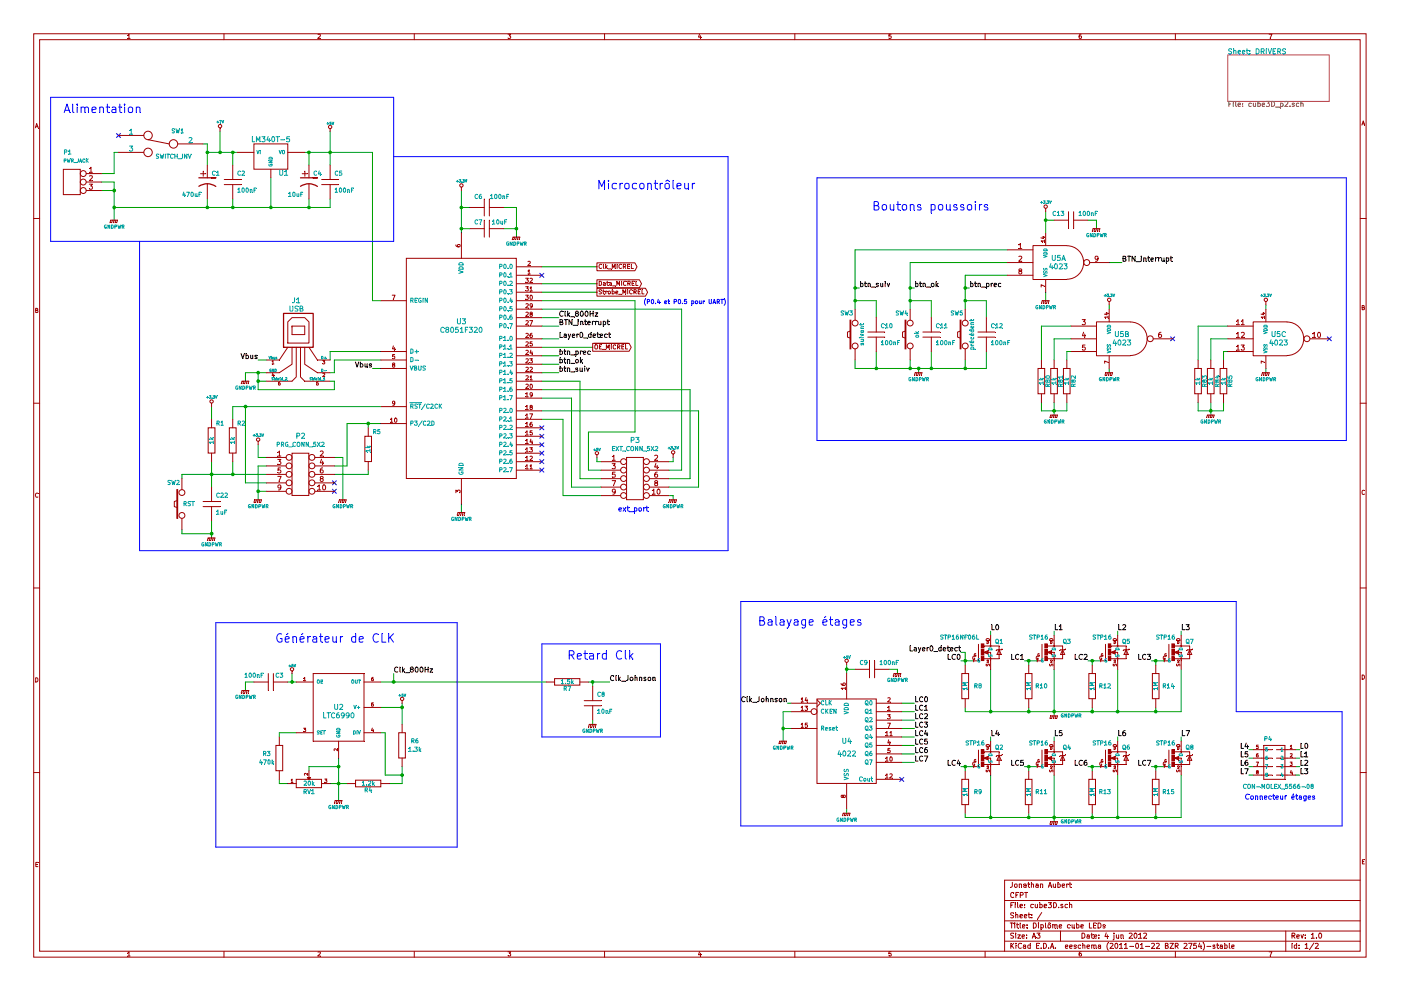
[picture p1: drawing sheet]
EESchema Schematic File Version 2  date 04.06.2012 11:26:17
LIBS:power
LIBS:device
LIBS:transistors
LIBS:conn
LIBS:linear
LIBS:regul
LIBS:74xx
LIBS:cmos4000
LIBS:adc-dac
LIBS:memory
LIBS:xilinx
LIBS:special
LIBS:microcontrollers
LIBS:dsp
LIBS:microchip
LIBS:analog_switches
LIBS:motorola
LIBS:texas
LIBS:intel
LIBS:audio
LIBS:interface
LIBS:digital-audio
LIBS:philips
LIBS:display
LIBS:cypress
LIBS:siliconi
LIBS:opto
LIBS:atmel
LIBS:contrib
LIBS:valves
LIBS:diplome
LIBS:transistor-power
LIBS:cube3D-cache
EELAYER 25  0
EELAYER END
$Descr A3 16535 11700
Sheet 1 2
Title "Diplôme cube LEDs"
Date "4 jun 2012"
Rev "1.0"
Comp "CFPT"
Comment1 "Jonathan Aubert"
Comment2 ""
Comment3 ""
Comment4 ""
$EndDescr
Wire Wire Line
	2450 1700 2400 1700
Connection ~ 2750 1800
Wire Wire Line
	2450 1950 2450 1700
Wire Wire Line
	15300 8950 15350 8950
Wire Wire Line
	15350 9150 15300 9150
Wire Wire Line
	14750 9050 14800 9050
Wire Wire Line
	14800 8850 14750 8850
Connection ~ 2500 6300
Wire Wire Line
	2500 6150 2500 6350
Wire Wire Line
	2150 5600 2150 5650
Wire Wire Line
	3150 5600 2150 5600
Wire Wire Line
	7100 5850 6650 5850
Wire Wire Line
	6650 5850 6650 4950
Wire Wire Line
	6650 4950 6400 4950
Wire Wire Line
	7100 5750 6750 5750
Wire Wire Line
	6750 5750 6750 4700
Wire Wire Line
	6750 4700 6400 4700
Wire Wire Line
	7100 5650 6850 5650
Wire Wire Line
	6850 5650 6850 4500
Wire Wire Line
	6850 4500 6400 4500
Wire Wire Line
	7100 5550 6950 5550
Wire Wire Line
	6950 5550 6950 5100
Wire Wire Line
	6950 5100 7500 5100
Wire Wire Line
	7500 5100 7500 3550
Wire Wire Line
	7500 3550 6400 3550
Wire Wire Line
	7950 5400 7950 5450
Wire Wire Line
	7950 5450 7900 5450
Wire Wire Line
	2600 1550 2600 1800
Wire Notes Line
	4650 1150 4650 2850
Connection ~ 3650 1800
Wire Wire Line
	3600 1800 4400 1800
Connection ~ 3900 1800
Wire Wire Line
	4400 1800 4400 3550
Wire Notes Line
	15900 5200 9650 5200
Wire Notes Line
	15900 5200 15900 2100
Wire Notes Line
	15900 2100 9650 2100
Connection ~ 2450 2450
Wire Wire Line
	2450 2450 2450 2350
Connection ~ 3200 2450
Wire Wire Line
	3200 2450 3200 2100
Wire Wire Line
	14950 3650 14950 3600
Connection ~ 14300 4850
Wire Wire Line
	14150 4850 14150 4750
Wire Wire Line
	12600 4850 12600 4750
Wire Wire Line
	12600 4850 12300 4850
Wire Wire Line
	12450 4900 12450 4750
Wire Wire Line
	14500 4000 14300 4000
Wire Wire Line
	14300 4000 14300 4250
Wire Wire Line
	12650 3850 12300 3850
Wire Wire Line
	12300 3850 12300 4250
Wire Wire Line
	12600 4250 12600 4150
Wire Wire Line
	12600 4150 12650 4150
Wire Wire Line
	13100 3650 13100 3600
Wire Wire Line
	1200 2250 1350 2250
Wire Wire Line
	1200 2050 1350 2050
Wire Notes Line
	6400 7600 6400 8700
Wire Notes Line
	6400 7600 7800 7600
Wire Notes Line
	7800 7600 7800 8700
Connection ~ 4650 8050
Wire Wire Line
	6450 8050 4500 8050
Wire Notes Line
	8600 1850 8600 6500
Connection ~ 12350 2600
Wire Wire Line
	12450 2600 12350 2600
Wire Wire Line
	12350 3450 12350 3550
Wire Wire Line
	13100 3100 13250 3100
Connection ~ 11400 3400
Wire Wire Line
	11400 3250 11900 3250
Wire Wire Line
	11400 3650 11400 3250
Connection ~ 10100 3400
Wire Wire Line
	10100 3650 10100 2950
Wire Wire Line
	10100 2950 11900 2950
Wire Wire Line
	6400 4300 6600 4300
Connection ~ 10100 3550
Wire Wire Line
	10150 3400 10100 3400
Connection ~ 11400 3550
Wire Wire Line
	11400 3400 11450 3400
Wire Wire Line
	7050 3350 6400 3350
Wire Wire Line
	7000 4100 6400 4100
Wire Wire Line
	11000 3750 11000 3550
Wire Wire Line
	11000 3550 10750 3550
Connection ~ 10850 4350
Wire Wire Line
	10850 4350 10850 4400
Connection ~ 10750 4350
Wire Wire Line
	10750 4350 10750 4250
Connection ~ 11400 4350
Wire Wire Line
	11400 4350 11400 4250
Wire Wire Line
	6600 3750 6400 3750
Wire Wire Line
	13200 8750 13200 8700
Wire Wire Line
	11700 8750 11700 8700
Wire Wire Line
	13950 7450 13950 7500
Wire Wire Line
	12450 7450 12450 7500
Wire Wire Line
	11400 7850 11400 7700
Wire Wire Line
	11400 7700 11350 7700
Wire Notes Line
	15850 9750 8750 9750
Wire Notes Line
	15850 9750 15850 8400
Wire Notes Line
	15850 8400 14600 8400
Wire Notes Line
	8750 9750 8750 7100
Wire Notes Line
	8750 7100 14600 7100
Wire Notes Line
	7800 8700 6400 8700
Wire Wire Line
	7000 8500 7000 8550
Connection ~ 4750 9150
Wire Wire Line
	4550 9150 4750 9150
Wire Wire Line
	4550 9150 4550 8650
Wire Wire Line
	4550 8650 4500 8650
Wire Wire Line
	3000 8050 2900 8050
Wire Wire Line
	2900 8050 2900 8150
Connection ~ 4750 8350
Wire Wire Line
	4750 8550 4750 8300
Wire Wire Line
	4500 8350 4750 8350
Wire Wire Line
	4100 9250 3900 9250
Wire Wire Line
	3400 9250 3300 9250
Wire Wire Line
	3300 9250 3300 9200
Wire Wire Line
	4000 8950 4000 9450
Connection ~ 12900 7800
Wire Wire Line
	13000 7800 12850 7800
Connection ~ 11400 7800
Wire Wire Line
	11500 7800 11350 7800
Connection ~ 12150 9050
Wire Wire Line
	12250 9050 12100 9050
Connection ~ 13650 9050
Wire Wire Line
	13750 9050 13600 9050
Connection ~ 13200 8400
Wire Wire Line
	13200 8400 13200 7900
Wire Wire Line
	12900 7850 12900 7800
Connection ~ 12450 8400
Wire Wire Line
	11400 8400 13950 8400
Connection ~ 11700 8400
Wire Wire Line
	12150 8400 12150 8350
Wire Wire Line
	10650 9000 10800 9000
Wire Wire Line
	10650 8800 10800 8800
Wire Wire Line
	10650 8600 10800 8600
Wire Wire Line
	10800 8400 10650 8400
Connection ~ 9250 8600
Wire Wire Line
	9350 8600 9250 8600
Wire Wire Line
	10600 7950 10600 7900
Wire Wire Line
	10600 7900 10500 7900
Wire Wire Line
	10000 9600 10000 9550
Wire Wire Line
	3050 5250 3050 5400
Wire Wire Line
	3900 1950 3900 1550
Wire Wire Line
	3650 1800 3650 1950
Wire Wire Line
	3900 2450 3900 2350
Connection ~ 3050 4500
Wire Wire Line
	3050 4600 3050 4400
Wire Wire Line
	3050 4600 3950 4600
Wire Wire Line
	3950 4600 3950 4500
Wire Wire Line
	3950 4500 3900 4500
Wire Wire Line
	4400 4350 4500 4350
Wire Wire Line
	2900 4400 2900 4500
Wire Wire Line
	3150 4400 2900 4400
Wire Wire Line
	4500 4150 3900 4150
Wire Wire Line
	3900 4150 3900 4250
Connection ~ 2900 4800
Wire Wire Line
	2900 5700 2900 4800
Wire Wire Line
	2750 5450 2750 5600
Wire Wire Line
	4050 5900 4050 5400
Wire Wire Line
	4050 5400 3950 5400
Wire Wire Line
	4350 5550 4350 5600
Connection ~ 4350 5000
Wire Wire Line
	4350 5050 4350 5000
Connection ~ 3050 5800
Wire Wire Line
	3050 5500 3150 5500
Wire Wire Line
	3050 5900 3050 5500
Wire Wire Line
	3150 5800 3050 5800
Connection ~ 5450 2450
Wire Wire Line
	5550 2450 5450 2450
Wire Wire Line
	5450 5950 5450 6050
Wire Wire Line
	5450 2700 5550 2700
Connection ~ 5450 2700
Wire Wire Line
	5950 2700 6100 2700
Wire Wire Line
	6100 2450 5950 2450
Wire Wire Line
	6100 2800 6100 2450
Connection ~ 6100 2700
Wire Wire Line
	4500 5000 4100 5000
Wire Wire Line
	3950 5500 4100 5500
Wire Wire Line
	4350 5600 3950 5600
Wire Wire Line
	4100 5500 4100 5000
Wire Wire Line
	3050 5400 3150 5400
Wire Wire Line
	2900 5700 3150 5700
Wire Wire Line
	2750 4800 2750 4950
Wire Wire Line
	4500 4800 2750 4800
Connection ~ 2750 5600
Wire Wire Line
	5450 2250 5450 2750
Wire Wire Line
	4500 4250 3950 4250
Wire Wire Line
	3950 4250 3950 4400
Wire Wire Line
	3950 4400 3900 4400
Wire Wire Line
	3050 4250 3150 4250
Wire Wire Line
	3150 4500 3050 4500
Connection ~ 3050 4400
Wire Wire Line
	2500 4800 2500 4950
Wire Wire Line
	3650 2350 3650 2450
Wire Wire Line
	10000 7950 10000 7850
Wire Wire Line
	10100 7900 10000 7900
Connection ~ 10000 7900
Wire Wire Line
	9250 8750 9250 8400
Wire Wire Line
	9250 8400 9350 8400
Wire Wire Line
	11400 8400 11400 8350
Wire Wire Line
	11700 8400 11700 7900
Wire Wire Line
	10650 8300 10800 8300
Wire Wire Line
	10650 8500 10800 8500
Wire Wire Line
	10650 8700 10800 8700
Wire Wire Line
	10650 8900 10800 8900
Wire Wire Line
	12150 7850 12150 7800
Connection ~ 12150 8400
Connection ~ 13650 8400
Wire Wire Line
	13950 8400 13950 7900
Wire Wire Line
	13650 7850 13650 7800
Wire Wire Line
	13650 8350 13650 8400
Wire Wire Line
	12900 8400 12900 8350
Connection ~ 12900 8400
Wire Wire Line
	12450 9150 12450 9700
Connection ~ 12900 9650
Wire Wire Line
	12900 9650 12900 9600
Wire Wire Line
	13650 9650 13650 9600
Wire Wire Line
	13650 9100 13650 9050
Wire Wire Line
	13950 9650 13950 9150
Connection ~ 13650 9650
Connection ~ 12150 9650
Wire Wire Line
	12150 9100 12150 9050
Wire Wire Line
	11700 9150 11700 9650
Wire Wire Line
	11400 9650 11400 9600
Wire Wire Line
	11400 9100 11400 9050
Wire Wire Line
	12150 9650 12150 9600
Connection ~ 11700 9650
Wire Wire Line
	13950 9650 11400 9650
Connection ~ 12450 9650
Wire Wire Line
	12900 9100 12900 9050
Wire Wire Line
	13200 9650 13200 9150
Connection ~ 13200 9650
Wire Wire Line
	13000 9050 12850 9050
Connection ~ 12900 9050
Wire Wire Line
	11500 9050 11350 9050
Connection ~ 11400 9050
Wire Wire Line
	12250 7800 12100 7800
Connection ~ 12150 7800
Wire Wire Line
	13750 7800 13600 7800
Connection ~ 13650 7800
Wire Wire Line
	3500 8650 3300 8650
Wire Wire Line
	3300 8650 3300 8700
Connection ~ 4000 9250
Wire Wire Line
	4750 9250 4600 9250
Wire Wire Line
	4750 9050 4750 9250
Wire Wire Line
	3450 7950 3450 8050
Wire Wire Line
	3500 8050 3400 8050
Connection ~ 3450 8050
Wire Wire Line
	3650 9100 3650 9050
Wire Wire Line
	3650 9050 4000 9050
Connection ~ 4000 9050
Wire Wire Line
	4650 7950 4650 8050
Wire Wire Line
	7000 8100 7000 8050
Wire Wire Line
	6950 8050 7200 8050
Connection ~ 7000 8050
Wire Wire Line
	9300 8300 9350 8300
Wire Notes Line
	14600 7100 14600 8400
Wire Wire Line
	11700 7500 11700 7450
Wire Wire Line
	13200 7450 13200 7500
Wire Wire Line
	12450 7900 12450 8450
Wire Wire Line
	12450 8750 12450 8700
Wire Wire Line
	13950 8750 13950 8700
Wire Wire Line
	6600 3850 6400 3850
Wire Wire Line
	6600 4000 6400 4000
Wire Wire Line
	10100 4350 10100 4250
Wire Wire Line
	10100 4350 11650 4350
Wire Wire Line
	11650 4350 11650 4150
Wire Wire Line
	11000 4350 11000 4150
Connection ~ 11000 4350
Wire Wire Line
	10350 4350 10350 4150
Connection ~ 10350 4350
Wire Wire Line
	10350 3750 10350 3550
Wire Wire Line
	10350 3550 10100 3550
Wire Wire Line
	11400 3550 11650 3550
Wire Wire Line
	11650 3550 11650 3750
Wire Wire Line
	7050 3450 6400 3450
Wire Wire Line
	6400 3150 7050 3150
Wire Wire Line
	10750 3400 10800 3400
Connection ~ 10750 3550
Wire Wire Line
	6600 4200 6400 4200
Wire Wire Line
	6600 4400 6400 4400
Wire Wire Line
	10750 3650 10750 3100
Wire Wire Line
	10750 3100 11900 3100
Connection ~ 10750 3400
Wire Wire Line
	12350 2750 12350 2500
Wire Wire Line
	12950 2700 12950 2600
Wire Wire Line
	12950 2600 12850 2600
Wire Notes Line
	8600 1850 4650 1850
Wire Notes Line
	2550 7350 5400 7350
Wire Notes Line
	2550 7350 2550 10000
Wire Notes Line
	2550 10000 5400 10000
Wire Notes Line
	5400 10000 5400 7350
Wire Wire Line
	4400 3550 4500 3550
Wire Wire Line
	1350 2150 1200 2150
Wire Wire Line
	1350 2600 1350 2150
Connection ~ 1350 2250
Wire Wire Line
	13100 4350 13100 4400
Wire Wire Line
	14950 4350 14950 4400
Wire Wire Line
	12450 4250 12450 4000
Wire Wire Line
	12450 4000 12650 4000
Wire Wire Line
	14450 4250 14450 4150
Wire Wire Line
	14450 4150 14500 4150
Wire Wire Line
	14150 4250 14150 3850
Wire Wire Line
	14150 3850 14500 3850
Wire Wire Line
	12300 4850 12300 4750
Connection ~ 12450 4850
Wire Wire Line
	14300 4750 14300 4900
Wire Wire Line
	14450 4850 14450 4750
Wire Wire Line
	14150 4850 14450 4850
Wire Wire Line
	2750 1800 2750 1950
Connection ~ 3650 2450
Wire Wire Line
	1350 2450 3900 2450
Connection ~ 1350 2450
Wire Wire Line
	2750 2450 2750 2350
Connection ~ 2750 2450
Wire Notes Line
	9650 2100 9650 5200
Wire Notes Line
	4650 1150 600  1150
Wire Notes Line
	4650 2850 600  2850
Wire Notes Line
	600  2850 600  1150
Wire Wire Line
	7100 5450 7050 5450
Wire Wire Line
	7050 5450 7050 5400
Wire Wire Line
	7900 5850 7950 5850
Wire Wire Line
	7950 5850 7950 5900
Wire Wire Line
	6400 3650 8050 3650
Wire Wire Line
	8050 3650 8050 5550
Wire Wire Line
	8050 5550 7900 5550
Wire Wire Line
	6400 4600 8150 4600
Wire Wire Line
	8150 4600 8150 5650
Wire Wire Line
	8150 5650 7900 5650
Wire Wire Line
	6400 4850 8250 4850
Wire Wire Line
	8250 4850 8250 5750
Wire Wire Line
	8250 5750 7900 5750
Wire Wire Line
	2500 5450 2500 5750
Connection ~ 2500 5600
Wire Wire Line
	2150 6250 2150 6300
Wire Wire Line
	2150 6300 2500 6300
Wire Notes Line
	8600 6500 1650 6500
Wire Notes Line
	1650 6500 1650 2850
Wire Wire Line
	14750 8950 14800 8950
Wire Wire Line
	14800 9150 14750 9150
Wire Wire Line
	15300 9050 15350 9050
Wire Wire Line
	15300 8850 15350 8850
Wire Wire Line
	2450 1800 2800 1800
Connection ~ 2450 1800
Connection ~ 2600 1800
Wire Wire Line
	1350 2050 1350 1800
Wire Wire Line
	1350 1800 1400 1800
NoConn ~ 1400 1600
$Comp
L CON-MOLEX_5566-08 P4
U 1 1
P 15000 8950
F 0 "P4" H 14925 9150 50  0000 L BNN
F 1 "CON-MOLEX_5566-08" H 14675 8588 50  0000 L BNN
	1    15000 8950
	1    0    0    -1  
$EndComp
$Comp
L SW_PUSH SW2
U 1 1
P 2150 5950
F 0 "SW2" V 2400 6050 50  0000 C CNN
F 1 "RST" V 2150 5870 50  0000 C CNN
	1    2150 5950
	0    -1   -1   0   
$EndComp
$Comp
L GNDPWR #PWR01
U 1 1
P 2500 6350
F 0 "#PWR01" H 2500 6400 40  0001 C CNN
F 1 "GNDPWR" H 2500 6270 40  0000 C CNN
	1    2500 6350
	1    0    0    -1  
$EndComp
$Comp
L C C22
U 1 1
P 2500 5950
F 0 "C22" H 2550 6050 50  0000 L CNN
F 1 "1uF" H 2550 5850 50  0000 L CNN
	1    2500 5950
	1    0    0    -1  
$EndComp
NoConn ~ 6400 5150
NoConn ~ 6400 5050
Text Notes 7300 6050 0    60   ~ 0
ext_port
$Comp
L C8051F320 U3
U 1 1
P 5450 3800
F 0 "U3" H 5450 3800 60  0000 C CNN
F 1 "C8051F320" H 5450 3700 60  0000 C CNN
	1    5450 3800
	1    0    0    -1  
$EndComp
$Comp
L GNDPWR #PWR02
U 1 1
P 7950 5900
F 0 "#PWR02" H 7950 5950 40  0001 C CNN
F 1 "GNDPWR" H 7950 5820 40  0000 C CNN
	1    7950 5900
	1    0    0    -1  
$EndComp
$Comp
L +3.3V #PWR03
U 1 1
P 7950 5400
F 0 "#PWR03" H 7950 5360 30  0001 C CNN
F 1 "+3.3V" H 7950 5510 30  0000 C CNN
	1    7950 5400
	1    0    0    -1  
$EndComp
$Comp
L +5V #PWR04
U 1 1
P 7050 5400
F 0 "#PWR04" H 7050 5490 20  0001 C CNN
F 1 "+5V" H 7050 5490 30  0000 C CNN
	1    7050 5400
	1    0    0    -1  
$EndComp
$Comp
L CONN_5X2 P3
U 1 1
P 7500 5650
F 0 "P3" H 7500 6100 60  0000 C CNN
F 1 "EXT_CONN_5X2" H 7500 6000 50  0000 C CNN
	1    7500 5650
	1    0    0    -1  
$EndComp
$Comp
L CP1 C4
U 1 1
P 3650 2150
F 0 "C4" H 3700 2250 50  0000 L CNN
F 1 "10uF" H 3400 2000 50  0000 L CNN
	1    3650 2150
	1    0    0    -1  
$EndComp
$Comp
L CP1 C1
U 1 1
P 2450 2150
F 0 "C1" H 2500 2250 50  0000 L CNN
F 1 "470uF" H 2150 2000 50  0000 L CNN
	1    2450 2150
	1    0    0    -1  
$EndComp
$Comp
L SWITCH_INV SW1
U 1 1
P 1900 1700
F 0 "SW1" H 1700 1850 50  0000 C CNN
F 1 "SWITCH_INV" H 1750 1550 50  0000 C CNN
	1    1900 1700
	-1   0    0    -1  
$EndComp
$Comp
L +3.3V #PWR05
U 1 1
P 14950 3600
F 0 "#PWR05" H 14950 3560 30  0001 C CNN
F 1 "+3.3V" H 14950 3710 30  0000 C CNN
	1    14950 3600
	1    0    0    -1  
$EndComp
NoConn ~ 15700 4000
$Comp
L GNDPWR #PWR06
U 1 1
P 12450 4900
F 0 "#PWR06" H 12450 4950 40  0001 C CNN
F 1 "GNDPWR" H 12450 4820 40  0000 C CNN
	1    12450 4900
	1    0    0    -1  
$EndComp
NoConn ~ 13850 4000
$Comp
L GNDPWR #PWR07
U 1 1
P 14950 4400
F 0 "#PWR07" H 14950 4450 40  0001 C CNN
F 1 "GNDPWR" H 14950 4320 40  0000 C CNN
	1    14950 4400
	1    0    0    -1  
$EndComp
$Comp
L GNDPWR #PWR08
U 1 1
P 13100 4400
F 0 "#PWR08" H 13100 4450 40  0001 C CNN
F 1 "GNDPWR" H 13100 4320 40  0000 C CNN
	1    13100 4400
	1    0    0    -1  
$EndComp
$Comp
L R R83
U 1 1
P 14150 4500
F 0 "R83" V 14230 4500 50  0000 C CNN
F 1 "1k" V 14150 4500 50  0000 C CNN
	1    14150 4500
	1    0    0    -1  
$EndComp
$Comp
L R R84
U 1 1
P 14300 4500
F 0 "R84" V 14380 4500 50  0000 C CNN
F 1 "1k" V 14300 4500 50  0000 C CNN
	1    14300 4500
	1    0    0    -1  
$EndComp
$Comp
L R R85
U 1 1
P 14450 4500
F 0 "R85" V 14530 4500 50  0000 C CNN
F 1 "1k" V 14450 4500 50  0000 C CNN
	1    14450 4500
	1    0    0    -1  
$EndComp
$Comp
L R R82
U 1 1
P 12600 4500
F 0 "R82" V 12680 4500 50  0000 C CNN
F 1 "1k" V 12600 4500 50  0000 C CNN
	1    12600 4500
	1    0    0    -1  
$EndComp
$Comp
L R R81
U 1 1
P 12450 4500
F 0 "R81" V 12530 4500 50  0000 C CNN
F 1 "1k" V 12450 4500 50  0000 C CNN
	1    12450 4500
	1    0    0    -1  
$EndComp
$Comp
L R R80
U 1 1
P 12300 4500
F 0 "R80" V 12380 4500 50  0000 C CNN
F 1 "1k" V 12300 4500 50  0000 C CNN
	1    12300 4500
	1    0    0    -1  
$EndComp
$Comp
L GNDPWR #PWR09
U 1 1
P 14300 4900
F 0 "#PWR09" H 14300 4950 40  0001 C CNN
F 1 "GNDPWR" H 14300 4820 40  0000 C CNN
	1    14300 4900
	1    0    0    -1  
$EndComp
$Comp
L +3.3V #PWR010
U 1 1
P 13100 3600
F 0 "#PWR010" H 13100 3560 30  0001 C CNN
F 1 "+3.3V" H 13100 3710 30  0000 C CNN
	1    13100 3600
	1    0    0    -1  
$EndComp
$Comp
L 4023 U5
U 3 1
P 15100 4000
F 0 "U5" H 15100 4050 60  0000 C CNN
F 1 "4023" H 15100 3950 60  0000 C CNN
	3    15100 4000
	1    0    0    -1  
$EndComp
$Comp
L 4023 U5
U 2 1
P 13250 4000
F 0 "U5" H 13250 4050 60  0000 C CNN
F 1 "4023" H 13250 3950 60  0000 C CNN
	2    13250 4000
	1    0    0    -1  
$EndComp
$Comp
L CONN_3 P1
U 1 1
P 850 2150
F 0 "P1" H 900 2500 50  0000 C CNN
F 1 "PWR_JACK" H 800 2400 40  0000 C CNN
	1    850  2150
	-1   0    0    -1  
$EndComp
$Comp
L 4023 U5
U 1 1
P 12500 3100
F 0 "U5" H 12500 3150 60  0000 C CNN
F 1 "4023" H 12500 3050 60  0000 C CNN
	1    12500 3100
	1    0    0    -1  
$EndComp
$Comp
L 4022 U4
U 1 1
P 10000 8750
F 0 "U4" H 10000 8750 60  0000 C CNN
F 1 "4022" H 10000 8600 60  0000 C CNN
	1    10000 8750
	1    0    0    -1  
$EndComp
$Comp
L LTC6990 U2
U 1 1
P 4000 8350
F 0 "U2" H 4000 8350 60  0000 C CNN
F 1 "LTC6990" H 4000 8250 60  0000 C CNN
	1    4000 8350
	1    0    0    -1  
$EndComp
Text Notes 3250 7600 0    100  ~ 0
Générateur de CLK
Text Notes 7050 2250 0    100  ~ 0
Microcontrôleur
Text Notes 10300 2500 0    100  ~ 0
Boutons poussoirs
Text Notes 14700 9450 0    60   ~ 0
Connecteur étages
$Comp
L GNDPWR #PWR011
U 1 1
P 12950 2700
F 0 "#PWR011" H 12950 2750 40  0001 C CNN
F 1 "GNDPWR" H 12950 2620 40  0000 C CNN
	1    12950 2700
	1    0    0    -1  
$EndComp
$Comp
L C C13
U 1 1
P 12650 2600
F 0 "C13" V 12550 2450 50  0000 L CNN
F 1 "100nF" V 12550 2800 50  0000 L CNN
	1    12650 2600
	0    1    1    0   
$EndComp
$Comp
L GNDPWR #PWR012
U 1 1
P 12350 3550
F 0 "#PWR012" H 12350 3600 40  0001 C CNN
F 1 "GNDPWR" H 12350 3470 40  0000 C CNN
	1    12350 3550
	1    0    0    -1  
$EndComp
$Comp
L +3.3V #PWR013
U 1 1
P 12350 2500
F 0 "#PWR013" H 12350 2460 30  0001 C CNN
F 1 "+3.3V" H 12350 2610 30  0000 C CNN
	1    12350 2500
	1    0    0    -1  
$EndComp
Text Notes 7600 3600 0    50   ~ 0
(P0.4 et P0.5 pour UART)
Text Label 6600 4200 0    60   ~ 0
btn_prec
Text Label 6600 4300 0    60   ~ 0
btn_ok
Text Label 6600 4400 0    60   ~ 0
btn_suiv
Text Label 10150 3400 0    60   ~ 0
btn_suiv
Text Label 11450 3400 0    60   ~ 0
btn_prec
Text Label 10800 3400 0    60   ~ 0
btn_ok
Text Label 13250 3100 0    60   ~ 0
BTN_interrupt
Text GLabel 7050 3350 2    50   Output ~ 0
Data_MICREL
Text GLabel 7050 3150 2    50   Output ~ 0
Clk_MICREL
Text GLabel 7050 3450 2    50   Output ~ 0
Strobe_MICREL
Text GLabel 7000 4100 2    50   Output ~ 0
~OE_MICREL
$Sheet
S 14500 650  1200 550 
U 4FA2468F
F0 "DRIVERS" 60
F1 "cube3D_p2.sch" 60
$EndSheet
$Comp
L C C10
U 1 1
P 10350 3950
F 0 "C10" H 10400 4050 50  0000 L CNN
F 1 "100nF" H 10400 3850 50  0000 L CNN
	1    10350 3950
	1    0    0    -1  
$EndComp
$Comp
L C C12
U 1 1
P 11650 3950
F 0 "C12" H 11700 4050 50  0000 L CNN
F 1 "100nF" H 11700 3850 50  0000 L CNN
	1    11650 3950
	1    0    0    -1  
$EndComp
$Comp
L C C11
U 1 1
P 11000 3950
F 0 "C11" H 11050 4050 50  0000 L CNN
F 1 "100nF" H 11050 3850 50  0000 L CNN
	1    11000 3950
	1    0    0    -1  
$EndComp
Text Label 6600 3850 0    60   ~ 0
BTN_interrupt
$Comp
L GNDPWR #PWR014
U 1 1
P 10850 4400
F 0 "#PWR014" H 10850 4450 40  0001 C CNN
F 1 "GNDPWR" H 10850 4320 40  0000 C CNN
	1    10850 4400
	1    0    0    -1  
$EndComp
$Comp
L SW_PUSH SW3
U 1 1
P 10100 3950
F 0 "SW3" V 10350 4050 50  0000 C CNN
F 1 "suivant" H 10100 3870 50  0000 C CNN
	1    10100 3950
	0    -1   -1   0   
$EndComp
$Comp
L SW_PUSH SW5
U 1 1
P 11400 3950
F 0 "SW5" V 11650 4050 50  0000 C CNN
F 1 "précédent" H 11400 3870 50  0000 C CNN
	1    11400 3950
	0    -1   -1   0   
$EndComp
$Comp
L SW_PUSH SW4
U 1 1
P 10750 3950
F 0 "SW4" V 11000 4050 50  0000 C CNN
F 1 "ok" H 10750 3870 50  0000 C CNN
	1    10750 3950
	0    -1   -1   0   
$EndComp
Text Label 13950 8700 0    60   ~ 0
L7
Text Label 13200 8700 0    60   ~ 0
L6
Text Label 12450 8700 0    60   ~ 0
L5
Text Label 11700 8700 0    60   ~ 0
L4
Text Label 13950 7450 0    60   ~ 0
L3
Text Label 13200 7450 0    60   ~ 0
L2
Text Label 12450 7450 0    60   ~ 0
L1
Text Label 11700 7450 0    60   ~ 0
L0
Text Label 14750 9150 2    60   ~ 0
L7
Text Label 14750 9050 2    60   ~ 0
L6
Text Label 14750 8950 2    60   ~ 0
L5
Text Label 14750 8850 2    60   ~ 0
L4
Text Label 15350 9150 0    60   ~ 0
L3
Text Label 15350 9050 0    60   ~ 0
L2
Text Label 15350 8950 0    60   ~ 0
L1
Text Label 15350 8850 0    60   ~ 0
L0
Text Label 11350 7700 2    60   ~ 0
Layer0_detect
Text Notes 8950 7400 0    100  ~ 0
Balayage étages
Text Label 9300 8300 2    60   ~ 0
Clk_Johnson
Text Notes 6700 7800 0    100  ~ 0
Retard Clk
Text Label 7200 8050 0    60   ~ 0
Clk_Johnson
$Comp
L GNDPWR #PWR015
U 1 1
P 7000 8550
F 0 "#PWR015" H 7000 8600 40  0001 C CNN
F 1 "GNDPWR" H 7000 8470 40  0000 C CNN
	1    7000 8550
	1    0    0    -1  
$EndComp
$Comp
L C C8
U 1 1
P 7000 8300
F 0 "C8" H 7050 8400 50  0000 L CNN
F 1 "10nF" H 7050 8200 50  0000 L CNN
	1    7000 8300
	1    0    0    -1  
$EndComp
$Comp
L R R7
U 1 1
P 6700 8050
F 0 "R7" V 6780 8050 50  0000 C CNN
F 1 "1.5k" V 6700 8050 50  0000 C CNN
	1    6700 8050
	0    1    1    0   
$EndComp
Text Label 4650 7950 0    60   ~ 0
Clk_800Hz
$Comp
L GNDPWR #PWR016
U 1 1
P 2900 8150
F 0 "#PWR016" H 2900 8200 40  0001 C CNN
F 1 "GNDPWR" H 2900 8070 40  0000 C CNN
	1    2900 8150
	1    0    0    -1  
$EndComp
$Comp
L C C3
U 1 1
P 3200 8050
F 0 "C3" V 3100 8150 50  0000 L CNN
F 1 "100nF" V 3100 7850 50  0000 L CNN
	1    3200 8050
	0    1    1    0   
$EndComp
$Comp
L +5V #PWR017
U 1 1
P 4750 8300
F 0 "#PWR017" H 4750 8390 20  0001 C CNN
F 1 "+5V" H 4750 8390 30  0000 C CNN
	1    4750 8300
	1    0    0    -1  
$EndComp
$Comp
L +5V #PWR018
U 1 1
P 3450 7950
F 0 "#PWR018" H 3450 8040 20  0001 C CNN
F 1 "+5V" H 3450 8040 30  0000 C CNN
	1    3450 7950
	1    0    0    -1  
$EndComp
$Comp
L R R4
U 1 1
P 4350 9250
F 0 "R4" V 4430 9250 50  0000 C CNN
F 1 "1.2k" V 4350 9250 50  0000 C CNN
	1    4350 9250
	0    1    1    0   
$EndComp
$Comp
L POT RV1
U 1 1
P 3650 9250
F 0 "RV1" H 3650 9150 50  0000 C CNN
F 1 "20k" H 3650 9250 50  0000 C CNN
	1    3650 9250
	1    0    0    -1  
$EndComp
$Comp
L R R6
U 1 1
P 4750 8800
F 0 "R6" H 4900 8850 50  0000 C CNN
F 1 "1.3k" H 4900 8750 50  0000 C CNN
	1    4750 8800
	1    0    0    -1  
$EndComp
$Comp
L R R3
U 1 1
P 3300 8950
F 0 "R3" H 3150 9000 50  0000 C CNN
F 1 "470k" H 3150 8900 50  0000 C CNN
	1    3300 8950
	1    0    0    -1  
$EndComp
Text Label 6600 3750 0    60   ~ 0
Clk_800Hz
Text Label 6600 4000 0    60   ~ 0
Layer0_detect
Text Label 13600 9050 2    60   ~ 0
LC7
Text Label 12850 9050 2    60   ~ 0
LC6
Text Label 12100 9050 2    60   ~ 0
LC5
Text Label 11350 9050 2    60   ~ 0
LC4
$Comp
L STP16NF06L Q?
U 1 1
P 11600 8950
AR Path="/4F946F93" Ref="Q?"  Part="1" 
AR Path="/4F94732F" Ref="Q2"  Part="1" 
F 0 "Q2" H 11750 9050 50  0000 L BNN
F 1 "STP16" H 11400 9100 50  0000 L BNN
F 2 "transistor-power-TO220BV" H 11600 9100 50  0001 C CNN
	1    11600 8950
	1    0    0    -1  
$EndComp
$Comp
L R R9
U 1 1
P 11400 9350
F 0 "R9" H 11550 9350 50  0000 C CNN
F 1 "1M" V 11400 9350 50  0000 C CNN
	1    11400 9350
	1    0    0    -1  
$EndComp
$Comp
L R R11
U 1 1
P 12150 9350
F 0 "R11" H 12300 9350 50  0000 C CNN
F 1 "1M" V 12150 9350 50  0000 C CNN
	1    12150 9350
	1    0    0    -1  
$EndComp
$Comp
L STP16NF06L Q?
U 1 1
P 12350 8950
AR Path="/4F946F93" Ref="Q?"  Part="1" 
AR Path="/4F94723B" Ref="Q?"  Part="1" 
AR Path="/4F94732C" Ref="Q4"  Part="1" 
F 0 "Q4" H 12550 9050 50  0000 L BNN
F 1 "STP16" H 12150 9100 50  0000 L BNN
F 2 "transistor-power-TO220BV" H 12350 9100 50  0001 C CNN
	1    12350 8950
	1    0    0    -1  
$EndComp
$Comp
L STP16NF06L Q?
U 1 1
P 13850 8950
AR Path="/4F946F93" Ref="Q?"  Part="1" 
AR Path="/4F94723B" Ref="Q?"  Part="1" 
AR Path="/4F94732B" Ref="Q8"  Part="1" 
F 0 "Q8" H 14000 9050 50  0000 L BNN
F 1 "STP16" H 13650 9100 50  0000 L BNN
F 2 "transistor-power-TO220BV" H 13850 9100 50  0001 C CNN
	1    13850 8950
	1    0    0    -1  
$EndComp
$Comp
L R R15
U 1 1
P 13650 9350
F 0 "R15" H 13800 9350 50  0000 C CNN
F 1 "1M" V 13650 9350 50  0000 C CNN
	1    13650 9350
	1    0    0    -1  
$EndComp
$Comp
L STP16NF06L Q?
U 1 1
P 13100 8950
AR Path="/4F946F93" Ref="Q?"  Part="1" 
AR Path="/4F9472C1" Ref="Q?"  Part="1" 
AR Path="/4F947329" Ref="Q6"  Part="1" 
F 0 "Q6" H 13250 9050 50  0000 L BNN
F 1 "STP16" H 12900 9100 50  0000 L BNN
F 2 "transistor-power-TO220BV" H 13100 9100 50  0001 C CNN
	1    13100 8950
	1    0    0    -1  
$EndComp
$Comp
L R R13
U 1 1
P 12900 9350
F 0 "R13" H 13050 9350 50  0000 C CNN
F 1 "1M" V 12900 9350 50  0000 C CNN
	1    12900 9350
	1    0    0    -1  
$EndComp
$Comp
L GNDPWR #PWR019
U 1 1
P 12450 9700
F 0 "#PWR019" H 12450 9750 40  0001 C CNN
F 1 "GNDPWR" H 12650 9700 40  0000 C CNN
	1    12450 9700
	1    0    0    -1  
$EndComp
Text Label 13600 7800 2    60   ~ 0
LC3
Text Label 12850 7800 2    60   ~ 0
LC2
Text Label 12100 7800 2    60   ~ 0
LC1
Text Label 11350 7800 2    60   ~ 0
LC0
$Comp
L GNDPWR #PWR020
U 1 1
P 12450 8450
F 0 "#PWR020" H 12450 8500 40  0001 C CNN
F 1 "GNDPWR" H 12650 8450 40  0000 C CNN
	1    12450 8450
	1    0    0    -1  
$EndComp
$Comp
L R R12
U 1 1
P 12900 8100
F 0 "R12" H 13050 8100 50  0000 C CNN
F 1 "1M" V 12900 8100 50  0000 C CNN
	1    12900 8100
	1    0    0    -1  
$EndComp
$Comp
L STP16NF06L Q?
U 1 1
P 13100 7700
AR Path="/4F946F93" Ref="Q?"  Part="1" 
AR Path="/4F9472C1" Ref="Q5"  Part="1" 
F 0 "Q5" H 13250 7800 50  0000 L BNN
F 1 "STP16" H 12900 7850 50  0000 L BNN
F 2 "transistor-power-TO220BV" H 13100 7850 50  0001 C CNN
	1    13100 7700
	1    0    0    -1  
$EndComp
$Comp
L R R14
U 1 1
P 13650 8100
F 0 "R14" H 13800 8100 50  0000 C CNN
F 1 "1M" V 13650 8100 50  0000 C CNN
	1    13650 8100
	1    0    0    -1  
$EndComp
$Comp
L STP16NF06L Q?
U 1 1
P 13850 7700
AR Path="/4F946F93" Ref="Q?"  Part="1" 
AR Path="/4F94723B" Ref="Q?"  Part="1" 
AR Path="/4F9472BF" Ref="Q7"  Part="1" 
F 0 "Q7" H 14000 7800 50  0000 L BNN
F 1 "STP16" H 13650 7850 50  0000 L BNN
F 2 "transistor-power-TO220BV" H 13850 7850 50  0001 C CNN
	1    13850 7700
	1    0    0    -1  
$EndComp
$Comp
L STP16NF06L Q?
U 1 1
P 12350 7700
AR Path="/4F946F93" Ref="Q?"  Part="1" 
AR Path="/4F94723B" Ref="Q3"  Part="1" 
F 0 "Q3" H 12550 7800 50  0000 L BNN
F 1 "STP16" H 12150 7850 50  0000 L BNN
F 2 "transistor-power-TO220BV" H 12350 7850 50  0001 C CNN
	1    12350 7700
	1    0    0    -1  
$EndComp
$Comp
L R R10
U 1 1
P 12150 8100
F 0 "R10" H 12300 8100 50  0000 C CNN
F 1 "1M" V 12150 8100 50  0000 C CNN
	1    12150 8100
	1    0    0    -1  
$EndComp
Text Label 10800 9000 0    60   ~ 0
LC7
Text Label 10800 8900 0    60   ~ 0
LC6
Text Label 10800 8800 0    60   ~ 0
LC5
Text Label 10800 8700 0    60   ~ 0
LC4
Text Label 10800 8600 0    60   ~ 0
LC3
Text Label 10800 8500 0    60   ~ 0
LC2
Text Label 10800 8400 0    60   ~ 0
LC1
Text Label 10800 8300 0    60   ~ 0
LC0
$Comp
L R R8
U 1 1
P 11400 8100
F 0 "R8" H 11550 8100 50  0000 C CNN
F 1 "1M" V 11400 8100 50  0000 C CNN
	1    11400 8100
	1    0    0    -1  
$EndComp
$Comp
L STP16NF06L Q1
U 1 1
P 11600 7700
F 0 "Q1" H 11750 7800 50  0000 L BNN
F 1 "STP16NF06L" H 11100 7850 50  0000 L BNN
F 2 "transistor-power-TO220BV" H 11600 7850 50  0001 C CNN
	1    11600 7700
	1    0    0    -1  
$EndComp
$Comp
L GNDPWR #PWR021
U 1 1
P 9250 8750
F 0 "#PWR021" H 9250 8800 40  0001 C CNN
F 1 "GNDPWR" H 9250 8670 40  0000 C CNN
	1    9250 8750
	1    0    0    -1  
$EndComp
$Comp
L C C9
U 1 1
P 10300 7900
F 0 "C9" V 10350 8000 50  0000 L CNN
F 1 "100nF" V 10350 7700 50  0000 L CNN
	1    10300 7900
	0    -1   -1   0   
$EndComp
$Comp
L GNDPWR #PWR022
U 1 1
P 10000 9600
F 0 "#PWR022" H 10000 9650 40  0001 C CNN
F 1 "GNDPWR" H 10000 9520 40  0000 C CNN
	1    10000 9600
	1    0    0    -1  
$EndComp
$Comp
L +5V #PWR023
U 1 1
P 10000 7850
F 0 "#PWR023" H 10000 7940 20  0001 C CNN
F 1 "+5V" H 10000 7940 30  0000 C CNN
	1    10000 7850
	1    0    0    -1  
$EndComp
NoConn ~ 10650 9200
$Comp
L GNDPWR #PWR024
U 1 1
P 4000 9450
F 0 "#PWR024" H 4000 9500 40  0001 C CNN
F 1 "GNDPWR" H 4000 9370 40  0000 C CNN
	1    4000 9450
	1    0    0    -1  
$EndComp
$Comp
L +3.3V #PWR025
U 1 1
P 3050 5250
F 0 "#PWR025" H 3050 5210 30  0001 C CNN
F 1 "+3.3V" H 3050 5360 30  0000 C CNN
	1    3050 5250
	1    0    0    -1  
$EndComp
$Comp
L C C2
U 1 1
P 2750 2150
F 0 "C2" H 2800 2250 50  0000 L CNN
F 1 "100nF" H 2800 2050 50  0000 L CNN
	1    2750 2150
	1    0    0    -1  
$EndComp
$Comp
L +5V #PWR026
U 1 1
P 3900 1550
F 0 "#PWR026" H 3900 1640 20  0001 C CNN
F 1 "+5V" H 3900 1640 30  0000 C CNN
	1    3900 1550
	1    0    0    -1  
$EndComp
NoConn ~ 6400 3250
$Comp
L C C5
U 1 1
P 3900 2150
F 0 "C5" H 3950 2250 50  0000 L CNN
F 1 "100nF" H 3950 2050 50  0000 L CNN
	1    3900 2150
	1    0    0    -1  
$EndComp
$Comp
L LM7805 U1
U 1 1
P 3200 1850
F 0 "U1" H 3350 1654 60  0000 C CNN
F 1 "LM340T-5" H 3200 2050 60  0000 C CNN
	1    3200 1850
	1    0    0    -1  
$EndComp
$Comp
L +3.3V #PWR027
U 1 1
P 2500 4800
F 0 "#PWR027" H 2500 4760 30  0001 C CNN
F 1 "+3.3V" H 2500 4910 30  0000 C CNN
	1    2500 4800
	1    0    0    -1  
$EndComp
Text Label 3050 4250 2    60   ~ 0
Vbus
Text Label 4400 4350 2    60   ~ 0
Vbus
$Comp
L GNDPWR #PWR028
U 1 1
P 2900 4500
F 0 "#PWR028" H 2900 4550 40  0001 C CNN
F 1 "GNDPWR" H 2900 4420 40  0000 C CNN
	1    2900 4500
	1    0    0    -1  
$EndComp
$Comp
L USB J1
U 1 1
P 3550 4050
F 0 "J1" H 3500 4550 60  0000 C CNN
F 1 "USB" H 3500 4450 60  0000 C CNN
	1    3550 4050
	1    0    0    -1  
$EndComp
$Comp
L +3.3V #PWR029
U 1 1
P 5450 2250
F 0 "#PWR029" H 5450 2210 30  0001 C CNN
F 1 "+3.3V" H 5450 2360 30  0000 C CNN
	1    5450 2250
	1    0    0    -1  
$EndComp
$Comp
L +7V #PWR030
U 1 1
P 2600 1550
F 0 "#PWR030" H 2600 1510 30  0001 C CNN
F 1 "+7V" H 2600 1660 30  0000 C CNN
	1    2600 1550
	1    0    0    -1  
$EndComp
$Comp
L R R1
U 1 1
P 2500 5200
F 0 "R1" H 2600 5400 50  0000 C CNN
F 1 "1k" V 2500 5200 50  0000 C CNN
	1    2500 5200
	1    0    0    -1  
$EndComp
Text Notes 750  1350 0    100  ~ 0
Alimentation
$Comp
L GNDPWR #PWR031
U 1 1
P 1350 2600
F 0 "#PWR031" H 1350 2650 40  0001 C CNN
F 1 "GNDPWR" H 1350 2520 40  0000 C CNN
	1    1350 2600
	1    0    0    -1  
$EndComp
$Comp
L GNDPWR #PWR032
U 1 1
P 10600 7950
F 0 "#PWR032" H 10600 8000 40  0001 C CNN
F 1 "GNDPWR" H 10600 7870 40  0000 C CNN
	1    10600 7950
	1    0    0    -1  
$EndComp
NoConn ~ 6400 5250
NoConn ~ 6400 5350
NoConn ~ 6400 5450
NoConn ~ 6400 5550
$Comp
L R R2
U 1 1
P 2750 5200
F 0 "R2" H 2850 5400 50  0000 C CNN
F 1 "1k" V 2750 5200 50  0000 C CNN
	1    2750 5200
	1    0    0    -1  
$EndComp
NoConn ~ 3950 5800
NoConn ~ 3950 5700
$Comp
L GNDPWR #PWR033
U 1 1
P 4050 5900
F 0 "#PWR033" H 4050 5950 40  0001 C CNN
F 1 "GNDPWR" H 4050 5820 40  0000 C CNN
	1    4050 5900
	1    0    0    -1  
$EndComp
$Comp
L R R5
U 1 1
P 4350 5300
F 0 "R5" H 4450 5500 50  0000 C CNN
F 1 "1k" V 4350 5300 50  0000 C CNN
	1    4350 5300
	1    0    0    -1  
$EndComp
$Comp
L GNDPWR #PWR034
U 1 1
P 3050 5900
F 0 "#PWR034" H 3050 5950 40  0001 C CNN
F 1 "GNDPWR" H 3050 5820 40  0000 C CNN
	1    3050 5900
	1    0    0    -1  
$EndComp
$Comp
L CONN_5X2 P2
U 1 1
P 3550 5600
F 0 "P2" H 3550 6050 60  0000 C CNN
F 1 "PRG_CONN_5X2" H 3550 5950 50  0000 C CNN
	1    3550 5600
	1    0    0    -1  
$EndComp
$Comp
L C C6
U 1 1
P 5750 2450
F 0 "C6" V 5850 2550 50  0000 L CNN
F 1 "100nF" V 5850 2300 50  0000 L CNN
	1    5750 2450
	0    -1   -1   0   
$EndComp
$Comp
L C C7
U 1 1
P 5750 2700
F 0 "C7" V 5800 2800 50  0000 L CNN
F 1 "10uF" V 5800 2550 50  0000 L CNN
	1    5750 2700
	0    -1   -1   0   
$EndComp
$Comp
L GNDPWR #PWR035
U 1 1
P 6100 2800
F 0 "#PWR035" H 6100 2850 40  0001 C CNN
F 1 "GNDPWR" H 6100 2720 40  0000 C CNN
	1    6100 2800
	1    0    0    -1  
$EndComp
$Comp
L GNDPWR #PWR036
U 1 1
P 5450 6050
F 0 "#PWR036" H 5450 6100 40  0001 C CNN
F 1 "GNDPWR" H 5450 5970 40  0000 C CNN
	1    5450 6050
	1    0    0    -1  
$EndComp
$EndSCHEMATC
